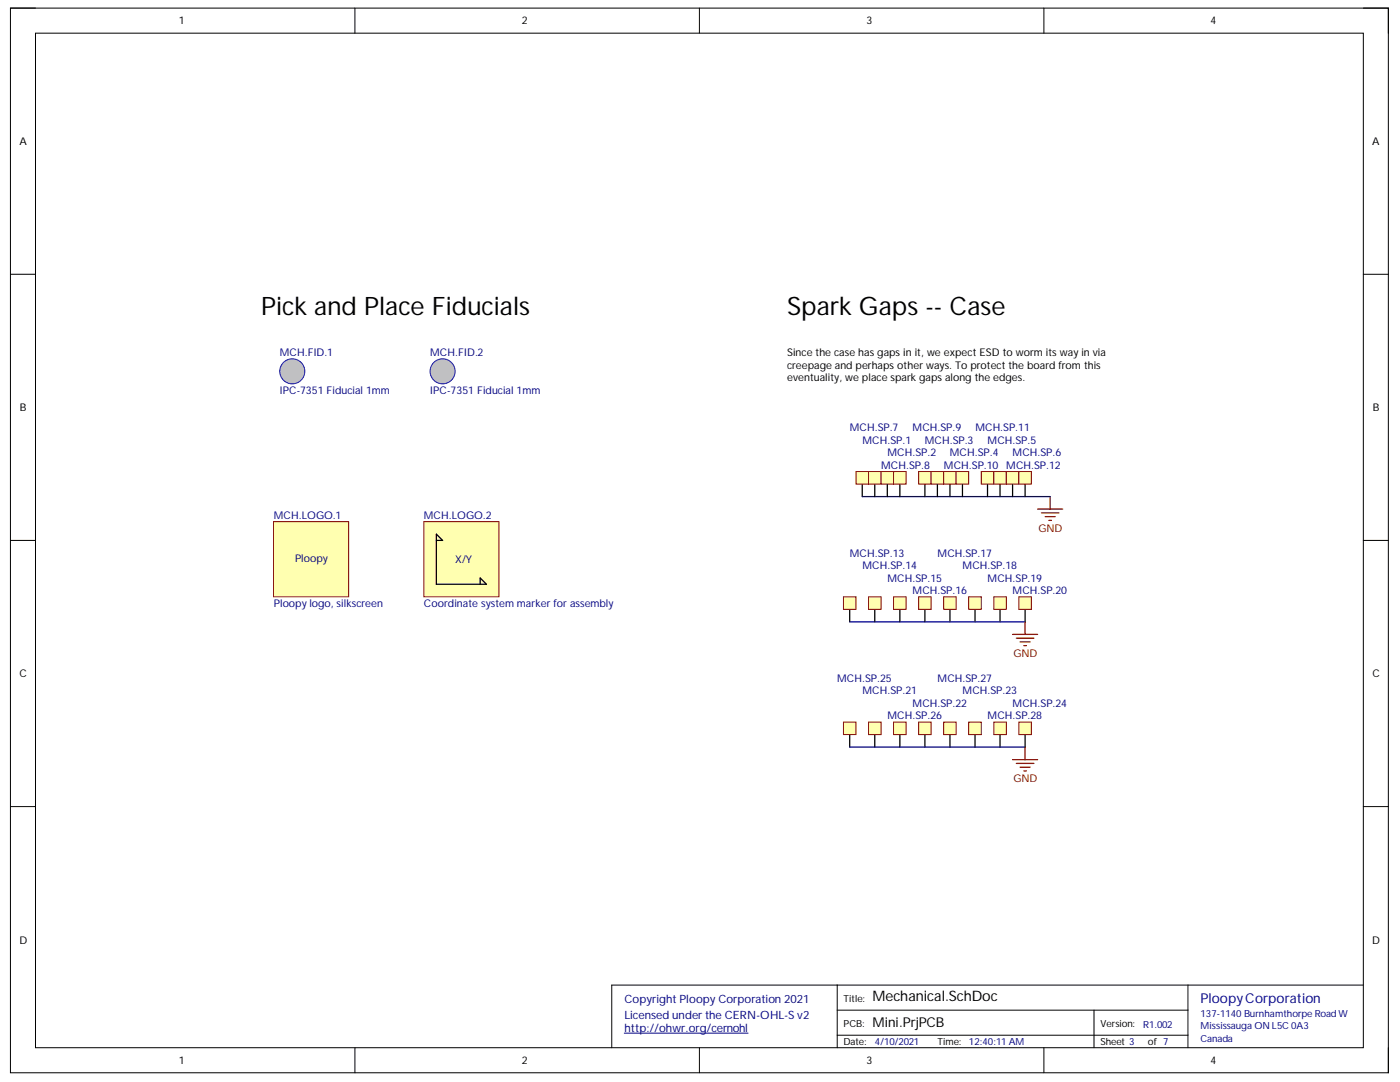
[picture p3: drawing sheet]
<svg xmlns="http://www.w3.org/2000/svg" width="279mm" height="216mm" viewBox="0 0 279 216" stroke-linecap="round" stroke-linejoin="round" font-family="sans-serif">
<path d="M2.1 1.6h275v212.5h-275z" fill="none" stroke="#000" stroke-width=".2"/>
<path d="M7.1 6.6h265v202.5h-265z" fill-rule="evenodd" fill="#fff"/>
<g fill="none" stroke="#000" stroke-width=".2">
<path d="M2.1 1.6h5M7.1 6.6h265v202.5h-265zM70.8 1.6v5M139.6 1.6v5M208.3 1.6v5M272.1 1.6h5v5M2.1 54.7h5M272.1 54.7h5M2.1 107.8h5M272.1 107.8h5M2.1 160.9h5M272.1 160.9h5"/>
<path d="M167.1 196.6v12.5M237.1 196.6v12.5M272.1 196.6h-150v12.5M70.8 209.1v5M139.6 209.1v5M167.1 201.6h70M167.1 206.6h70M208.3 209.1v5M218.3 201.6v7.5M277.1 209.1v5"/>
</g>
<path d="M124.6 206.2h24.7" fill="none" stroke="#000080" stroke-width=".2"/>
<circle cx="58.3" cy="74.1" r="2.5" fill="#c0c0c0"/>
<circle cx="58.3" cy="74.1" r="2.5" fill="none" stroke="#00f" stroke-width=".2"/>
<circle cx="88.3" cy="74.1" r="2.5" fill="#c0c0c0"/>
<circle cx="88.3" cy="74.1" r="2.5" fill="none" stroke="#00f" stroke-width=".2"/>
<path d="M157.1 69.1h65v12.5h-65z" fill-rule="evenodd" fill="#fff"/>
<path d="M157.1 69.1h65v12.5h-65z" fill="none" stroke="#fff" stroke-width=".2"/>
<path d="M209.6 99.1v2.5M207.1 101.6h5M207.8 102.3h3.5M208.6 103.1h2M209.3 103.8h.5" fill="none" stroke="#800000" stroke-width=".25"/>
<path d="M172.1 96.6v2.5" fill="none" stroke="#000" stroke-width=".25"/>
<path d="M170.8 94.1h2.5v2.5h-2.5z" fill-rule="evenodd" fill="#ffffb0"/>
<path d="M170.8 94.1h2.5v2.5h-2.5z" fill="none" stroke="#800000" stroke-width=".2"/>
<path d="M172.1 99.1h37.5" fill="none" stroke="#000080" stroke-width=".25"/>
<path d="M174.6 96.6v2.5" fill="none" stroke="#000" stroke-width=".25"/>
<path d="M173.3 94.1h2.5v2.5h-2.5z" fill-rule="evenodd" fill="#ffffb0"/>
<path d="M173.3 94.1h2.5v2.5h-2.5z" fill="none" stroke="#800000" stroke-width=".2"/>
<path d="M177.1 96.6v2.5" fill="none" stroke="#000" stroke-width=".25"/>
<path d="M175.8 94.1h2.5v2.5h-2.5z" fill-rule="evenodd" fill="#ffffb0"/>
<path d="M175.8 94.1h2.5v2.5h-2.5z" fill="none" stroke="#800000" stroke-width=".2"/>
<path d="M179.6 96.6v2.5" fill="none" stroke="#000" stroke-width=".25"/>
<path d="M178.3 94.1h2.5v2.5h-2.5z" fill-rule="evenodd" fill="#ffffb0"/>
<path d="M178.3 94.1h2.5v2.5h-2.5z" fill="none" stroke="#800000" stroke-width=".2"/>
<path d="M184.6 96.6v2.5" fill="none" stroke="#000" stroke-width=".25"/>
<path d="M183.3 94.1h2.5v2.5h-2.5z" fill-rule="evenodd" fill="#ffffb0"/>
<path d="M183.3 94.1h2.5v2.5h-2.5z" fill="none" stroke="#800000" stroke-width=".2"/>
<path d="M187.1 96.6v2.5" fill="none" stroke="#000" stroke-width=".25"/>
<path d="M185.8 94.1h2.5v2.5h-2.5z" fill-rule="evenodd" fill="#ffffb0"/>
<path d="M185.8 94.1h2.5v2.5h-2.5z" fill="none" stroke="#800000" stroke-width=".2"/>
<path d="M189.6 96.6v2.5" fill="none" stroke="#000" stroke-width=".25"/>
<path d="M188.3 94.1h2.5v2.5h-2.5z" fill-rule="evenodd" fill="#ffffb0"/>
<path d="M188.3 94.1h2.5v2.5h-2.5z" fill="none" stroke="#800000" stroke-width=".2"/>
<path d="M192.1 96.6v2.5" fill="none" stroke="#000" stroke-width=".25"/>
<path d="M190.8 94.1h2.5v2.5h-2.5z" fill-rule="evenodd" fill="#ffffb0"/>
<path d="M190.8 94.1h2.5v2.5h-2.5z" fill="none" stroke="#800000" stroke-width=".2"/>
<path d="M197.1 96.6v2.5" fill="none" stroke="#000" stroke-width=".25"/>
<path d="M195.8 94.1h2.5v2.5h-2.5z" fill-rule="evenodd" fill="#ffffb0"/>
<path d="M195.8 94.1h2.5v2.5h-2.5z" fill="none" stroke="#800000" stroke-width=".2"/>
<path d="M199.6 96.6v2.5" fill="none" stroke="#000" stroke-width=".25"/>
<path d="M198.3 94.1h2.5v2.5h-2.5z" fill-rule="evenodd" fill="#ffffb0"/>
<path d="M198.3 94.1h2.5v2.5h-2.5z" fill="none" stroke="#800000" stroke-width=".2"/>
<path d="M202.1 96.6v2.5" fill="none" stroke="#000" stroke-width=".25"/>
<path d="M200.8 94.1h2.5v2.5h-2.5z" fill-rule="evenodd" fill="#ffffb0"/>
<path d="M200.8 94.1h2.5v2.5h-2.5z" fill="none" stroke="#800000" stroke-width=".2"/>
<path d="M204.6 96.6v2.5" fill="none" stroke="#000" stroke-width=".25"/>
<path d="M203.3 94.1h2.5v2.5h-2.5z" fill-rule="evenodd" fill="#ffffb0"/>
<path d="M203.3 94.1h2.5v2.5h-2.5z" fill="none" stroke="#800000" stroke-width=".2"/>
<path d="M169.6 121.6v2.5" fill="none" stroke="#000" stroke-width=".25"/>
<path d="M168.3 119.1h2.5v2.5h-2.5z" fill-rule="evenodd" fill="#ffffb0"/>
<path d="M168.3 119.1h2.5v2.5h-2.5z" fill="none" stroke="#800000" stroke-width=".2"/>
<path d="M174.6 121.6v2.5" fill="none" stroke="#000" stroke-width=".25"/>
<path d="M173.3 119.1h2.5v2.5h-2.5z" fill-rule="evenodd" fill="#ffffb0"/>
<path d="M173.3 119.1h2.5v2.5h-2.5z" fill="none" stroke="#800000" stroke-width=".2"/>
<path d="M179.6 121.6v2.5" fill="none" stroke="#000" stroke-width=".25"/>
<path d="M178.3 119.1h2.5v2.5h-2.5z" fill-rule="evenodd" fill="#ffffb0"/>
<path d="M178.3 119.1h2.5v2.5h-2.5z" fill="none" stroke="#800000" stroke-width=".2"/>
<path d="M184.6 121.6v2.5" fill="none" stroke="#000" stroke-width=".25"/>
<path d="M183.3 119.1h2.5v2.5h-2.5z" fill-rule="evenodd" fill="#ffffb0"/>
<path d="M183.3 119.1h2.5v2.5h-2.5z" fill="none" stroke="#800000" stroke-width=".2"/>
<path d="M189.6 121.6v2.5" fill="none" stroke="#000" stroke-width=".25"/>
<path d="M188.3 119.1h2.5v2.5h-2.5z" fill-rule="evenodd" fill="#ffffb0"/>
<path d="M188.3 119.1h2.5v2.5h-2.5z" fill="none" stroke="#800000" stroke-width=".2"/>
<path d="M194.6 121.6v2.5" fill="none" stroke="#000" stroke-width=".25"/>
<path d="M193.3 119.1h2.5v2.5h-2.5z" fill-rule="evenodd" fill="#ffffb0"/>
<path d="M193.3 119.1h2.5v2.5h-2.5z" fill="none" stroke="#800000" stroke-width=".2"/>
<path d="M199.6 121.6v2.5" fill="none" stroke="#000" stroke-width=".25"/>
<path d="M198.3 119.1h2.5v2.5h-2.5z" fill-rule="evenodd" fill="#ffffb0"/>
<path d="M198.3 119.1h2.5v2.5h-2.5z" fill="none" stroke="#800000" stroke-width=".2"/>
<path d="M204.6 121.6v2.5" fill="none" stroke="#000" stroke-width=".25"/>
<path d="M203.3 119.1h2.5v2.5h-2.5z" fill-rule="evenodd" fill="#ffffb0"/>
<path d="M203.3 119.1h2.5v2.5h-2.5z" fill="none" stroke="#800000" stroke-width=".2"/>
<path d="M169.6 124.1h35" fill="none" stroke="#000080" stroke-width=".25"/>
<path d="M54.6 104.1h15v15h-15z" fill-rule="evenodd" fill="#ffffb0"/>
<path d="M54.6 104.1h15v15h-15z" fill="none" stroke="#800000" stroke-width=".2"/>
<path d="M169.6 146.6v2.5" fill="none" stroke="#000" stroke-width=".25"/>
<path d="M168.3 144.1h2.5v2.5h-2.5z" fill-rule="evenodd" fill="#ffffb0"/>
<path d="M168.3 144.1h2.5v2.5h-2.5z" fill="none" stroke="#800000" stroke-width=".2"/>
<path d="M174.6 146.6v2.5" fill="none" stroke="#000" stroke-width=".25"/>
<path d="M173.3 144.1h2.5v2.5h-2.5z" fill-rule="evenodd" fill="#ffffb0"/>
<path d="M173.3 144.1h2.5v2.5h-2.5z" fill="none" stroke="#800000" stroke-width=".2"/>
<path d="M179.6 146.6v2.5" fill="none" stroke="#000" stroke-width=".25"/>
<path d="M178.3 144.1h2.5v2.5h-2.5z" fill-rule="evenodd" fill="#ffffb0"/>
<path d="M178.3 144.1h2.5v2.5h-2.5z" fill="none" stroke="#800000" stroke-width=".2"/>
<path d="M184.6 146.6v2.5" fill="none" stroke="#000" stroke-width=".25"/>
<path d="M183.3 144.1h2.5v2.5h-2.5z" fill-rule="evenodd" fill="#ffffb0"/>
<path d="M183.3 144.1h2.5v2.5h-2.5z" fill="none" stroke="#800000" stroke-width=".2"/>
<path d="M189.6 146.6v2.5" fill="none" stroke="#000" stroke-width=".25"/>
<path d="M188.3 144.1h2.5v2.5h-2.5z" fill-rule="evenodd" fill="#ffffb0"/>
<path d="M188.3 144.1h2.5v2.5h-2.5z" fill="none" stroke="#800000" stroke-width=".2"/>
<path d="M194.6 146.6v2.5" fill="none" stroke="#000" stroke-width=".25"/>
<path d="M193.3 144.1h2.5v2.5h-2.5z" fill-rule="evenodd" fill="#ffffb0"/>
<path d="M193.3 144.1h2.5v2.5h-2.5z" fill="none" stroke="#800000" stroke-width=".2"/>
<path d="M199.6 146.6v2.5" fill="none" stroke="#000" stroke-width=".25"/>
<path d="M198.3 144.1h2.5v2.5h-2.5z" fill-rule="evenodd" fill="#ffffb0"/>
<path d="M198.3 144.1h2.5v2.5h-2.5z" fill="none" stroke="#800000" stroke-width=".2"/>
<path d="M204.6 146.6v2.5" fill="none" stroke="#000" stroke-width=".25"/>
<path d="M203.3 144.1h2.5v2.5h-2.5z" fill-rule="evenodd" fill="#ffffb0"/>
<path d="M203.3 144.1h2.5v2.5h-2.5z" fill="none" stroke="#800000" stroke-width=".2"/>
<path d="M169.6 149.1h35" fill="none" stroke="#000080" stroke-width=".25"/>
<path d="M202.1 126.6h5M202.8 127.3h3.5M203.6 128.1h2M204.3 128.8h.5M204.6 124.1v2.5M202.1 151.6h5M202.8 152.3h3.5M203.6 153.1h2M204.3 153.8h.5M204.6 149.1v2.5" fill="none" stroke="#800000" stroke-width=".25"/>
<path d="M84.6 104.1h15v15h-15z" fill-rule="evenodd" fill="#ffffb0"/>
<path d="M84.6 104.1h15v15h-15z" fill="none" stroke="#800000" stroke-width=".2"/>
<path d="M87.1 107.8h1.2l-1.2-1.2v10h10l-1.3-1.3v1.3" fill="none" stroke="#000" stroke-width=".25"/>
<g font-size="5.1">
<text x="52.1" y="62.8">Pick and Place Fiducials</text>
<text x="157.1" y="62.8">Spark Gaps -- Case</text>
</g>
<text font-size="2.9" x="174.1" y="199.8">Mechanical.SchDoc</text>
<text font-size="2.7" fill="#000080" x="239.6" y="200.1">PloopyCorporation</text>
<text font-size="2.7" x="174.1" y="204.8">Mini.PrjPCB</text>
<g font-size="2.3" fill="#000080">
<text x="124.6" y="200.2">CopyrightPloopyCorporation2021</text>
<text x="124.6" y="203.4">LicensedundertheCERN-OHL-Sv2</text>
<text x="124.6" y="205.9">http://ohw</text>
<text x="135.9" y="205.9">r.org/cernohl</text>
</g>
<g font-size="2.1">
<text x="35.7" y="4.8">1</text>
<text x="104.1" y="4.8">2</text>
<text x="172.9" y="4.8">3</text>
<text x="241.6" y="4.8">4</text>
<text x="3.9" y="28.9">A</text>
<text x="273.8" y="28.9">A</text>
<text x="157.1" y="71">Since the case hasgapsin it, w</text>
<text x="186.6" y="71">e expect ESDto w</text>
<text x="204.3" y="71">ormitsw</text>
<text x="213.1" y="71">ay in via</text>
<text x="157.1" y="73.6">creepage and perhapsother w</text>
<text x="157.1" y="76.1">eventuality, w</text>
<text x="170.3" y="76.1">e place sparkgapsalongthe edges.</text>
<text x="186.4" y="73.6">ays. To protect the board fromthis</text>
<text x="4" y="82">B</text>
<text x="274" y="82">B</text>
<text x="3.9" y="135.2">C</text>
<text x="273.9" y="135.2">C</text>
<text x="3.9" y="188.3">D</text>
<text x="273.8" y="188.3">D</text>
<text x="35.7" y="212.3">1</text>
<text x="104.1" y="212.3">2</text>
<text x="172.9" y="212.3">3</text>
<text x="241.6" y="212.3">4</text>
</g>
<g font-size="2.1" fill="#000080">
<text x="55.8" y="71">MCH.FID.1</text>
<text x="85.9" y="71">MCH.FID.2</text>
<text x="55.8" y="78.6">IPC-7351 Fiducial 1mm</text>
<text x="85.9" y="78.6">IPC-7351 Fiducial 1mm</text>
<text x="169.6" y="86.1">MCH.SP.7</text>
<text x="172.1" y="88.6">MCH.SP.1</text>
<text x="182.1" y="86.1">MCH.SP.9</text>
<text x="184.6" y="88.6">MCH.SP.3</text>
<text x="194.6" y="86.1">MCH.SP.11</text>
<text x="197.1" y="88.6">MCH.SP.5</text>
<text x="175.9" y="93.5">MCH.SP.8</text>
<text x="177.1" y="91.1">MCH.SP.2</text>
<text x="188.4" y="93.5">MCH.SP.10 MCH.SP.12</text>
<text x="189.6" y="91.1">MCH.SP.4</text>
<text x="202.1" y="91.1">MCH.SP.6</text>
<text x="54.6" y="103.6">MCH.LOGO.1</text>
<text x="84.6" y="103.6">MCH.LOGO.2</text>
<text x="58.9" y="112.1">Ploopy</text>
<text x="90.9" y="112.3">X/Y</text>
<text x="169.6" y="111">MCH.SP.13</text>
<text x="172.1" y="113.6">MCH.SP.14</text>
<text x="187.1" y="111">MCH.SP.17</text>
<text x="192.1" y="113.6">MCH.SP.18</text>
<text x="177.1" y="116">MCH.SP.15</text>
<text x="182.1" y="118.6">MCH.SP.16</text>
<text x="197.1" y="116">MCH.SP.19</text>
<text x="202.1" y="118.6">MCH.SP.20</text>
<text x="54.6" y="121.1">Ploopylogo, silkscreen</text>
<text x="84.6" y="121.1">Coordinate systemmarker for assembly</text>
<text x="167.1" y="136.1">MCH.SP.25</text>
<text x="187.1" y="136.1">MCH.SP.27</text>
<text x="172.1" y="138.5">MCH.SP.21</text>
<text x="177.1" y="143.5">MCH.SP.26</text>
<text x="182.1" y="141.1">MCH.SP.22</text>
<text x="192.1" y="138.5">MCH.SP.23</text>
<text x="197.1" y="143.5">MCH.SP.28</text>
<text x="202.1" y="141.1">MCH.SP.24</text>
</g>
<g font-size="2.1" fill="#800000">
<text x="207.3" y="106.1">GND</text>
<text x="202.3" y="131.1">GND</text>
<text x="202.3" y="156">GND</text>
</g>
<g font-size="1.9">
<text x="168.3" y="199.9">Title:</text>
<text x="168.3" y="208.6">Date:</text>
<text x="168.3" y="204.8">PCB:</text>
<text x="187.1" y="208.6">Time:</text>
<text x="219.6" y="204.8">Version:</text>
<text x="219.6" y="208.6">Sheet 3</text>
<text x="229.1" y="208.6">of 7</text>
</g>
<g font-size="1.9" fill="#000080">
<text x="239.6" y="202.9">137-1140BurnhamthorpeRoadW</text>
<text x="174.6" y="208.6">4/10/2021</text>
<text x="193.4" y="208.6">12:40:11 AM</text>
<text x="228.1" y="205.1">R1.002</text>
<text x="239.6" y="205.3">MississaugaONL5C0A3</text>
<text x="239.6" y="207.9">Canada</text>
</g>
</svg>
